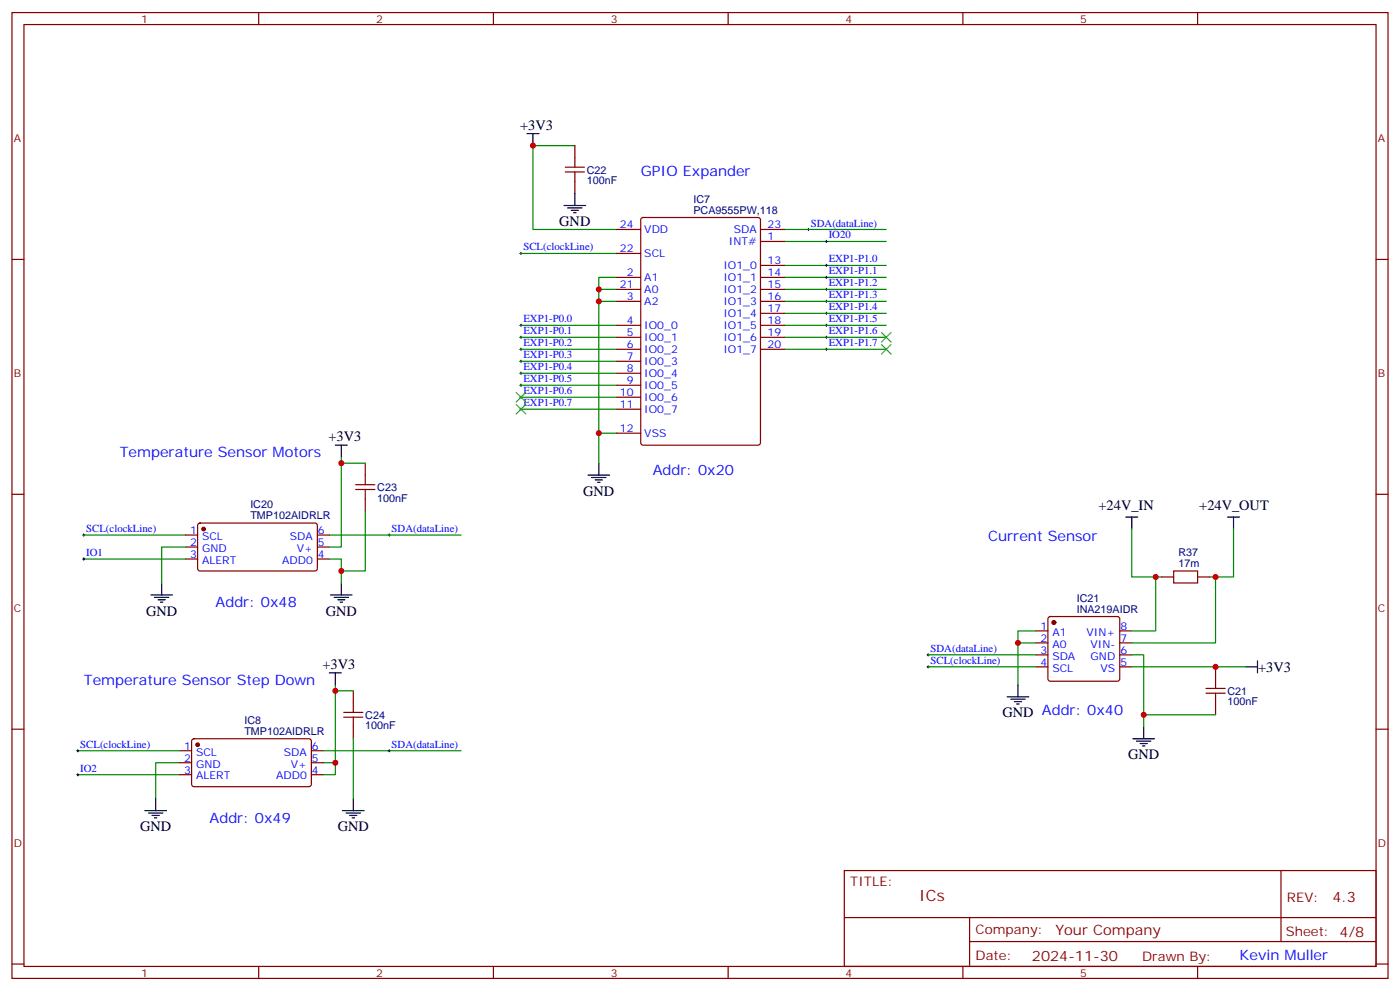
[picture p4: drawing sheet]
<svg xmlns="http://www.w3.org/2000/svg" width="412mm" height="292mm" viewBox="0 0 412 292" stroke-linecap="round" stroke-linejoin="round" font-family="sans-serif">
<g fill="none" stroke="#870000" stroke-width=".35">
<path d="M3.5 3.7h405.4v284.3h-405.4zM7.1 7.2h398.2v277.3h-398.2zM76.2 3.7v3.5M145.3 3.7v3.5M214.5 3.7v3.5M283.6 3.7v3.5M352.8 3.7v3.5M166.5 49.2h5.7M166.5 50.6h5.7M169.3 42.9v6.3M169.3 50.6v6.4M3.5 76.4h3.6"/>
<path d="M181.7 67.6h7M181.7 74.6h7M189 64.2l.4-.2h33.9l.7 .5v65.9l-.4 .6-34.2 .1-.6-.5-.1-65.9zM224 67.6h7.1M224 71.1h7.1M224 78.1h7.1M405.3 76.4h3.6M181.7 81.7h7M181.7 85.2h7M181.7 88.7h7M181.7 95.8h7M181.7 99.3h7"/>
<path d="M224 81.7h7.1M224 85.2h7.1M224 88.7h7.1M224 95.8h7.1M224 99.3h7.1M224 92.3h7.1M181.7 102.8h7M181.7 106.4h7M181.7 109.9h7M181.7 113.4h7M181.7 116.9h7M224 102.8h7.1"/>
<path d="M107.6 136.3v6.4M181.7 120.5h7M181.7 127.5h7M3.5 145.5h3.6M54.7 157.5h3.5M58.4 154.2l.5-.2h34.2l.4 .7-.1 13-.6 .4-34.2-.1-.4-.6v-12.7zM93.5 157.5h3.5M104.8 142.7h5.6M104.8 144.1h5.6M107.6 144.1v6.4M405.3 145.5h3.6M54.7 161h3.5"/>
<path d="M54.7 164.6h3.5M93.5 161h3.5M93.5 164.6h3.5M342.2 169.9h3.5M345.7 168.1h7.1v3.5h-7.1zM352.8 169.9h3.5M305.2 185.7h3.5M305.2 189.3h3.5M305.2 192.8h3.5M305.2 196.3h3.5M308.9 181.7l.5-.2h19.7l.5 .2 .2 .5v17.6l-.2 .5-.5 .3h-19.7l-.5-.3-.2-.5v-17.6zM329.8 185.7h3.6"/>
<path d="M329.8 189.3h3.6M329.8 192.8h3.6M329.8 196.3h3.6M358.1 196.3v6.4M3.5 214.7h3.6M56.7 217.7l.4-.2h34.2l.4 .7v13l-.7 .4-34.1-.1-.5-.6v-12.7zM101.2 209.7h5.7M101.2 211.1h5.7M104.1 203.4v6.3M104.1 211.1v6.4M355.2 202.7h5.7M355.2 204.1h5.7"/>
<path d="M358.1 204.1v6.3M405.3 214.7h3.6M52.9 221h3.5M52.9 224.5h3.5M52.9 228.1h3.5M91.7 221h3.5M91.7 224.5h3.5M91.7 228.1h3.5M248.7 256.3h156.6v28.2h-156.6zM377.3 256.3v20.9M248.7 270.1h156.5M285.6 277.2h119.6"/>
<path d="M285.6 270.1v14.2M3.5 283.8h3.6M76.2 284.5v3.5M145.3 284.5v3.5M214.5 284.5v3.5M283.6 284.5v3.5M352.8 284.5v3.5M405.3 283.8h3.6"/>
</g>
<g fill="none" stroke="#000" stroke-width=".29">
<path d="M153.1 74.6h.7M153.5 74.3v.7M237.8 67.6h.7M238.1 67.2v.7M243.1 78.1h.7M243.1 71.1h.7M243.4 70.7v.7M243.4 77.8v.7M153.1 95.8h.7M153.1 99.3h.7M153.5 95.4v.7M153.5 99v.7"/>
<path d="M243.1 85.2h.7M243.1 88.7h.7M243.1 92.3h.7M243.1 95.8h.7M243.1 99.3h.7M243.1 81.7h.7M243.4 81.3v.7M243.4 84.8v.7M243.4 88.4v.7M243.4 91.9v.7M243.4 95.4v.7M243.4 99v.7"/>
<path d="M153.1 102.8h.7M153.1 106.4h.7M153.1 109.9h.7M153.1 113.4h.7M153.1 116.9h.7M153.5 102.5v.7M153.5 106v.7M153.5 109.5v.7M153.5 113.1v.7M153.5 116.6v.7M243.1 102.8h.7M243.4 102.5v.7"/>
<path d="M153.1 120.5h.7M153.5 120.1v.7M24.3 157.5h.7M24.7 157.2v.7M114.3 157.5h.7M114.7 157.2v.7M24.3 164.6h.7M24.7 164.2v.7M273 196.3h.8M273 192.8h.8M273.4 192.4v.7M273.4 196v.7"/>
<path d="M22.6 221h.7M22.6 228.1h.7M22.9 220.7v.7M22.9 227.7v.7M114.3 221h.7M114.7 220.7v.7"/>
</g>
<g fill="none" stroke="#000" stroke-width=".35">
<path d="M155.2 39.3h3.5M157 39.3v3.6M169.3 57v3.5M166.2 60.5h6.3M167.2 61.2h4.2M168.3 61.9h2.1M169 62.6h.7M98.8 131.1h3.5M100.5 131.1v3.5M173.2 139.9h6.4M176.4 136.3v3.6M174.3 140.6h4.2"/>
<path d="M175.3 141.3h2.1M176 142h.7M331.6 152.2h3.5M333.4 152.2v3.6M361.6 152.2h3.5M363.4 152.2v3.6M44.4 175.2h6.4M45.5 175.9h4.2M46.6 176.6h2.1M47.3 177.3h.7M47.6 171.6v3.6M97.4 175.2h6.3"/>
<path d="M98.4 175.9h4.3M99.5 176.6h2.1M100.2 177.3h.7M100.5 171.6v3.6M97 198.1h3.5M98.8 198.1v3.5M366.9 196.3h3.5M370.4 194.6v3.5M296.7 205.1h6.3M297.7 205.8h4.3M298.8 206.6h2.1M299.5 207.3h.7"/>
<path d="M299.9 201.6v3.5M333.7 217.5h6.4M334.8 218.2h4.2M335.8 218.9h2.2M336.5 219.6h.8M336.9 214v3.5M42.7 238.7h6.3M43.7 239.4h4.3M45.9 235.1v3.6M100.9 238.7h6.3M102 239.4h4.2M104.1 235.1v3.6"/>
<path d="M44.8 240.1h2.1M45.5 240.8h.7M103 240.1h2.1M103.7 240.8h.7"/>
</g>
<g fill="none" stroke="#008700" stroke-width=".35">
<path d="M169.3 42.9h-12.3v24.7h24.7M153.5 74.6h28.2M231.1 67.6h30M231.1 71.1h30M231.1 78.1h30M153.5 95.8h28.2M153.5 99.3h28.2M176.4 85.2h5.3M176.4 88.7h5.3M181.7 81.7h-5.3v54.6M231.1 85.2h30M231.1 88.7h30"/>
<path d="M231.1 81.7h30M231.1 92.3h30M231.1 95.8h30M231.1 99.3h30M153.5 102.8h28.2M153.5 106.4h28.2M153.5 109.9h28.2M153.5 113.4h28.2M153.5 116.9h28.2M231.1 102.8h30M100.5 134.6v26.4h-3.5M100.5 136.3h7.1"/>
<path d="M153.5 120.5h28.2M176.4 127.5h5.3M24.7 157.5h30M97 157.5h38.8M107.6 150.5v17.6h-7.1M333.4 155.8v14.1h8.8M363.4 155.8v14.1h-7.1M24.7 164.6h30M54.7 161h-7.1v10.6M97 164.6h3.5v7M340.4 169.9v15.8h-7M358.1 169.9v19.4h-24.7"/>
<path d="M273.4 196.3h31.8M273.4 192.8h31.8M305.2 189.3h-5.3v12.3M305.2 185.7h-5.3v3.6M333.4 192.8h3.5v21.2M333.4 196.3h33.5M98.8 201.6v22.9h-3.6M98.8 203.4h5.3M104.1 217.5v17.6M336.9 210.4h21.2M22.9 228.1h30M22.9 221h30"/>
<path d="M52.9 224.5h-7v10.6M95.2 221h40.6M98.8 224.5v3.6h-3.6"/>
</g>
<path d="M259.6 97.9l2.9 2.8M262.5 97.9l-2.9 2.8M152 119.1l2.9 2.8M152 115.5l2.9 2.9M154.9 119.1l-2.9 2.8M154.9 115.5l-2.9 2.9M259.6 101.4l2.9 2.8M262.5 101.4l-2.9 2.8" fill="none" stroke="#3c3" stroke-width=".35"/>
<g fill="#870000" stroke="#870000" stroke-width=".35">
<circle cx="310.4" cy="183.3" r=".53"/>
<circle cx="60" cy="155.8" r=".53"/>
<circle cx="58.2" cy="219.3" r=".53"/>
</g>
<g fill="#c00">
<circle cx="176.4" cy="85.2" r=".88"/>
<circle cx="176.4" cy="88.7" r=".88"/>
<circle cx="176.4" cy="127.5" r=".88"/>
<circle cx="299.9" cy="189.3" r=".88"/>
<circle cx="340.4" cy="169.9" r=".88"/>
<circle cx="358.1" cy="169.9" r=".88"/>
<circle cx="98.8" cy="224.5" r=".88"/>
<circle cx="358.1" cy="196.3" r=".88"/>
<circle cx="336.9" cy="210.4" r=".88"/>
<circle cx="157" cy="42.9" r=".88"/>
<circle cx="100.5" cy="136.3" r=".88"/>
<circle cx="100.5" cy="168.1" r=".88"/>
<circle cx="98.8" cy="203.4" r=".88"/>
</g>
<text font-size="4.6" fill="#800" x="270.8" y="265.3">ICs</text>
<g font-size="4.2">
<text x="153.2" y="38.2">+3V3</text>
<text x="164.7" y="66.6">GND</text>
<text x="96.8" y="130">+3V3</text>
<text x="171.8" y="146">GND</text>
<text x="323.6" y="150.1">+24V_IN</text>
<text x="353.3" y="150.1">+24V_OUT</text>
<text x="43" y="181.2">GND</text>
<text x="96" y="181.2">GND</text>
<text x="95" y="197">+3V3</text>
<text x="370.6" y="197.7">+3V3</text>
<text x="295.3" y="211.2">GND Addr: 0x40</text>
<text x="332.3" y="223.6">GND</text>
<text x="41.3" y="244.7">GND</text>
<text x="99.5" y="244.7">GND</text>
</g>
<g font-size="4.2" fill="#00f">
<text x="188.7" y="51.7">GPIO Expander</text>
<text x="35.3" y="134.6">Temperature Sensor Motors</text>
<text x="192.3" y="139.9">Addr: 0x20</text>
<text x="291" y="159.3">Current Sensor</text>
<text x="63.5" y="178.7">Addr: 0x48</text>
<text x="24.7" y="201.6">Temperature Sensor Step Down</text>
<text x="61.7" y="242.2">Addr: 0x49</text>
<text x="365.1" y="282.8">Kevin Muller</text>
</g>
<g font-size="4.2" fill="#800">
<text x="392.5" y="265.6">4.3</text>
<text x="310.9" y="275.1">Your Company</text>
<text x="304" y="282.9">2024-11-30</text>
</g>
<g font-size="3.9" fill="#800">
<text x="250.5" y="260.9">TITLE:</text>
<text x="379.1" y="265.6">REV:</text>
<text x="287.4" y="275.1">Company:</text>
<text x="378.7" y="275.7">Sheet: 4/8</text>
<text x="287.4" y="282.8">Date:</text>
<text x="336.4" y="282.8">Drawn By:</text>
</g>
<g font-size="3.2" fill="#800">
<text x="41.6" y="6.7">1</text>
<text x="110.8" y="6.7">2</text>
<text x="179.9" y="6.7">3</text>
<text x="249.1" y="6.7">4</text>
<text x="318.2" y="6.7">5</text>
<text x="4.1" y="41.8">A</text>
<text x="405.9" y="41.8">A</text>
<text x="4.1" y="110.9">B</text>
<text x="405.9" y="110.9">B</text>
<text x="4.1" y="180.1">C</text>
<text x="405.9" y="180.1">C</text>
<text x="4.1" y="249.2">D</text>
<text x="405.9" y="249.2">D</text>
<text x="41.6" y="287.5">1</text>
<text x="110.8" y="287.5">2</text>
<text x="179.9" y="287.5">3</text>
<text x="249.1" y="287.5">4</text>
<text x="318.2" y="287.5">5</text>
</g>
<g font-size="3.2" fill="#000080">
<text x="172.9" y="51.1">C22</text>
<text x="172.9" y="54.2">100nF</text>
<text x="204.3" y="59.8">IC7</text>
<text x="204.3" y="63">PCA9555PW,118</text>
<text x="73.7" y="149.6">IC20</text>
<text x="111.1" y="147.7">100nF</text>
<text x="111.1" y="144.6">C23</text>
<text x="73.7" y="152.8">TMP102AIDRLR</text>
<text x="347.1" y="167">17m</text>
<text x="347.1" y="163.8">R37</text>
<text x="317.2" y="177.3">IC21</text>
<text x="317.2" y="180.4">INA219AIDR</text>
<text x="361.6" y="207.7">100nF</text>
<text x="361.6" y="204.6">C21</text>
<text x="72" y="213.1">IC8</text>
<text x="107.6" y="214.7">100nF</text>
<text x="107.6" y="211.6">C24</text>
<text x="72" y="216.3">TMP102AIDRLR</text>
</g>
<g font-size="3.2" fill="#00f">
<text x="182.6" y="67.2">24</text>
<text x="189.8" y="68.6">VDD</text>
<text x="216.2" y="68.6">SDA</text>
<text x="226.1" y="67.2">23</text>
<text x="226.1" y="70.7">1</text>
<text x="238.8" y="66.7">SDA(dataLine)</text>
<text x="244.1" y="70.2">IO20</text>
<text x="154.2" y="73.7">SCL(clockLine)</text>
<text x="182.6" y="74.3">22</text>
<text x="189.8" y="75.7">SCL</text>
<text x="214.7" y="72.1">INT#</text>
<text x="226.1" y="77.8">13</text>
<text x="244.1" y="77.3">EXP1-P1.0</text>
<text x="184.6" y="81.3">2</text>
<text x="189.8" y="82.7">A1</text>
<text x="213.1" y="79.2">IO1_0</text>
<text x="213.1" y="82.7">IO1_1</text>
<text x="226.1" y="81.3">14</text>
<text x="244.1" y="80.8">EXP1-P1.1</text>
<text x="182.6" y="84.8">21</text>
<text x="184.6" y="88.4">3</text>
<text x="189.8" y="86.3">A0</text>
<text x="189.8" y="89.8">A2</text>
<text x="213.1" y="86.3">IO1_2</text>
<text x="213.1" y="89.8">IO1_3</text>
<text x="226.1" y="84.8">15</text>
<text x="226.1" y="88.4">16</text>
<text x="244.1" y="84.3">EXP1-P1.2</text>
<text x="244.1" y="87.8">EXP1-P1.3</text>
<text x="154.2" y="94.9">EXP1-P0.0</text>
<text x="184.6" y="95.4">4</text>
<text x="213.1" y="93.3">IO1_4</text>
<text x="226.1" y="91.9">17</text>
<text x="226.1" y="95.4">18</text>
<text x="244.1" y="91.4">EXP1-P1.4</text>
<text x="244.1" y="94.9">EXP1-P1.5</text>
<text x="154.2" y="98.4">EXP1-P0.1</text>
<text x="154.2" y="102">EXP1-P0.2</text>
<text x="184.6" y="99">5</text>
<text x="189.8" y="96.8">IO0_0</text>
<text x="189.8" y="100.4">IO0_1</text>
<text x="213.1" y="96.8">IO1_5</text>
<text x="213.1" y="100.4">IO1_6</text>
<text x="226.1" y="99">19</text>
<text x="244.1" y="98.4">EXP1-P1.6</text>
<text x="244.1" y="102">EXP1-P1.7</text>
<text x="154.2" y="105.5">EXP1-P0.3</text>
<text x="184.6" y="102.5">6</text>
<text x="184.6" y="106">7</text>
<text x="189.8" y="103.9">IO0_2</text>
<text x="189.8" y="107.4">IO0_3</text>
<text x="213.1" y="103.9">IO1_7</text>
<text x="226.1" y="102.5">20</text>
<text x="154.2" y="109">EXP1-P0.4</text>
<text x="154.2" y="112.5">EXP1-P0.5</text>
<text x="184.6" y="109.5">8</text>
<text x="184.6" y="113.1">9</text>
<text x="189.8" y="110.9">IO0_4</text>
<text x="154.2" y="116.1">EXP1-P0.6</text>
<text x="154.2" y="119.6">EXP1-P0.7</text>
<text x="182.6" y="116.6">10</text>
<text x="189.8" y="114.5">IO0_5</text>
<text x="189.8" y="118">IO0_6</text>
<text x="182.6" y="120.1">11</text>
<text x="189.8" y="121.5">IO0_7</text>
<text x="182.6" y="127.2">12</text>
<text x="189.8" y="128.6">VSS</text>
<text x="25.4" y="156.6">SCL(clockLine)</text>
<text x="56" y="157.2">1</text>
<text x="56" y="160.7">2</text>
<text x="59.5" y="158.9">SCL</text>
<text x="85.4" y="158.9">SDA</text>
<text x="93.7" y="160.7">5</text>
<text x="93.7" y="157.2">6</text>
<text x="115.4" y="156.7">SDA(dataLine)</text>
<text x="25.4" y="163.7">IO1</text>
<text x="56" y="164.2">3</text>
<text x="59.5" y="162.5">GND</text>
<text x="59.5" y="166">ALERT</text>
<text x="83.1" y="166">ADD0</text>
<text x="87.4" y="162.5">V+</text>
<text x="93.7" y="164.2">4</text>
<text x="306.5" y="185.4">1</text>
<text x="330" y="185.4">8</text>
<text x="274.1" y="192">SDA(dataLine)</text>
<text x="306.5" y="188.9">2</text>
<text x="310" y="187.1">A1</text>
<text x="310" y="190.7">A0</text>
<text x="320.1" y="187.1">VIN+</text>
<text x="321.2" y="190.7">VIN-</text>
<text x="330" y="188.9">7</text>
<text x="274.1" y="195.4">SCL(clockLine)</text>
<text x="306.5" y="192.4">3</text>
<text x="306.5" y="196">4</text>
<text x="310" y="194.2">SDA</text>
<text x="310" y="197.7">SCL</text>
<text x="321.3" y="194.2">GND</text>
<text x="324.2" y="197.7">VS</text>
<text x="330" y="196">5</text>
<text x="330" y="192.4">6</text>
<text x="23.6" y="220.1">SCL(clockLine)</text>
<text x="54.3" y="220.7">1</text>
<text x="91.9" y="220.7">6</text>
<text x="115.4" y="220.2">SDA(dataLine)</text>
<text x="23.6" y="227.2">IO2</text>
<text x="54.3" y="224.2">2</text>
<text x="54.3" y="227.7">3</text>
<text x="57.7" y="222.4">SCL</text>
<text x="57.7" y="226">GND</text>
<text x="83.6" y="222.4">SDA</text>
<text x="85.7" y="226">V+</text>
<text x="91.9" y="227.7">4</text>
<text x="91.9" y="224.2">5</text>
<text x="57.7" y="229.5">ALERT</text>
<text x="81.3" y="229.5">ADD0</text>
</g>
</svg>
